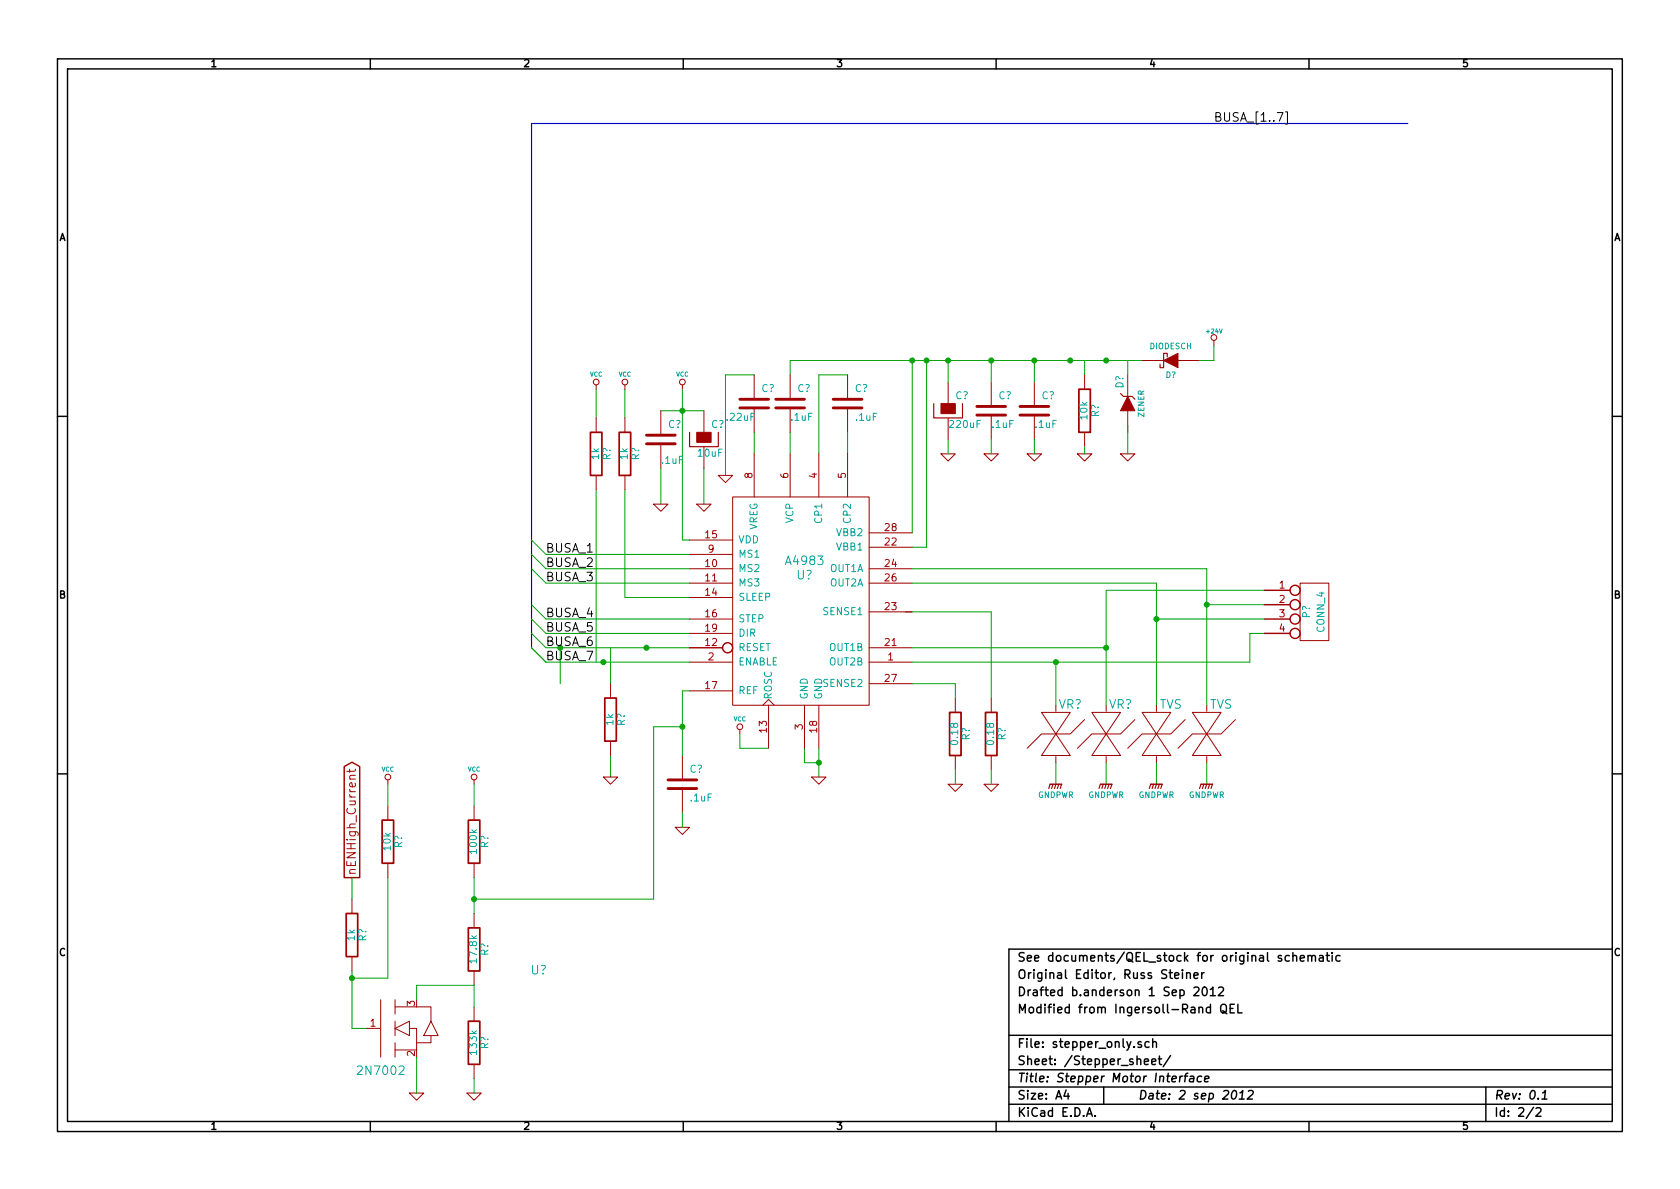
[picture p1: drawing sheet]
EESchema Schematic File Version 2  date Sat 01 Sep 2012 11:49:32 PM CDT
LIBS:power
LIBS:device
LIBS:transistors
LIBS:conn
LIBS:linear
LIBS:regul
LIBS:74xx
LIBS:cmos4000
LIBS:adc-dac
LIBS:memory
LIBS:xilinx
LIBS:special
LIBS:microcontrollers
LIBS:dsp
LIBS:microchip
LIBS:analog_switches
LIBS:motorola
LIBS:texas
LIBS:intel
LIBS:audio
LIBS:interface
LIBS:digital-audio
LIBS:philips
LIBS:display
LIBS:cypress
LIBS:siliconi
LIBS:opto
LIBS:atmel
LIBS:contrib
LIBS:valves
LIBS:QEL
LIBS:stepper_only-cache
EELAYER 25  0
EELAYER END
$Descr A4 11693 8268
encoding utf-8
Sheet 2 2
Title "Stepper Motor Interface"
Date "2 sep 2012"
Rev "0.1"
Comp ""
Comment1 "Modified from Ingersoll-Rand QEL"
Comment2 "Drafted b.anderson 1 Sep 2012"
Comment3 "Original Editor, Russ Steiner"
Comment4 "See documents/QEL_stock for original schematic"
$EndDescr
Wire Wire Line
	6350 4750 6650 4750
Wire Wire Line
	6650 4750 6650 4850
Connection ~ 4500 4500
Wire Wire Line
	4250 4750 4250 4500
Connection ~ 4750 2850
Wire Wire Line
	4600 2850 4900 2850
Wire Wire Line
	4800 4150 4350 4150
Wire Wire Line
	4750 2700 4750 3750
Wire Wire Line
	4750 3750 4800 3750
Wire Wire Line
	4350 2900 4350 2700
Wire Wire Line
	4350 4150 4350 3400
Wire Wire Line
	3800 4600 4800 4600
Wire Wire Line
	4800 4400 3800 4400
Wire Wire Line
	4800 4050 3800 4050
Wire Wire Line
	4800 3850 3800 3850
Connection ~ 3900 4500
Wire Wire Line
	3900 4750 3900 4500
Connection ~ 6350 2500
Wire Wire Line
	5500 2500 5500 2600
Wire Wire Line
	5500 3000 5500 3150
Wire Wire Line
	5900 2600 5700 2600
Wire Wire Line
	5700 2600 5700 3150
Connection ~ 5700 5300
Wire Wire Line
	5700 5300 5600 5300
Wire Wire Line
	5600 5300 5600 5200
Wire Wire Line
	5700 5200 5700 5400
Wire Wire Line
	5150 5100 5150 5200
Wire Wire Line
	5150 5200 5350 5200
Wire Wire Line
	4800 4800 4750 4800
Wire Bus Line
	3700 850  3700 4500
Wire Wire Line
	5900 3000 5900 3150
Wire Wire Line
	5250 3150 5250 3000
Wire Wire Line
	6350 3700 6350 2500
Wire Wire Line
	6350 3800 6450 3800
Wire Wire Line
	6450 3800 6450 2500
Connection ~ 6450 2500
Wire Wire Line
	4250 5250 4250 5400
Wire Wire Line
	4800 3950 3800 3950
Wire Wire Line
	4800 4300 3800 4300
Wire Wire Line
	3800 4500 4800 4500
Wire Wire Line
	4150 3400 4150 4600
Connection ~ 4200 4600
Wire Wire Line
	4150 2700 4150 2900
Wire Wire Line
	5050 3300 5050 2600
Wire Wire Line
	4600 3250 4600 3500
Wire Wire Line
	5050 2600 5250 2600
Wire Wire Line
	4900 3250 4900 3500
Wire Wire Line
	6300 4250 6900 4250
Wire Wire Line
	6900 4250 6900 4850
$Comp
L R R?
U 1 1
P 6900 5100
F 0 "R?" V 6980 5100 50  0000 C CNN
F 1 "0.18" V 6900 5100 50  0000 C CNN
	1    6900 5100
	1    0    0    -1  
$EndComp
$Comp
L R R?
U 1 1
P 6650 5100
F 0 "R?" V 6730 5100 50  0000 C CNN
F 1 "0.18" V 6650 5100 50  0000 C CNN
	1    6650 5100
	1    0    0    -1  
$EndComp
$Comp
L CP C?
U 1 1
P 4900 3050
F 0 "C?" H 4950 3150 50  0000 L CNN
F 1 "10uF" H 4850 2950 50  0000 L CNN
	1    4900 3050
	1    0    0    -1  
$EndComp
$Comp
L GND #PWR?
U 1 1
P 4900 3500
F 0 "#PWR?" H 4900 3500 30  0001 C CNN
F 1 "GND" H 4900 3430 30  0001 C CNN
	1    4900 3500
	1    0    0    -1  
$EndComp
$Comp
L GND #PWR?
U 1 1
P 4600 3500
F 0 "#PWR?" H 4600 3500 30  0001 C CNN
F 1 "GND" H 4600 3430 30  0001 C CNN
	1    4600 3500
	1    0    0    -1  
$EndComp
$Comp
L C C?
U 1 1
P 4600 3050
F 0 "C?" H 4650 3150 50  0000 L CNN
F 1 ".1uF" H 4600 2900 50  0000 L CNN
	1    4600 3050
	1    0    0    -1  
$EndComp
$Comp
L VCC #PWR?
U 1 1
P 4750 2700
F 0 "#PWR?" H 4750 2800 30  0001 C CNN
F 1 "VCC" H 4750 2800 30  0000 C CNN
	1    4750 2700
	1    0    0    -1  
$EndComp
$Comp
L VCC #PWR?
U 1 1
P 4350 2700
F 0 "#PWR?" H 4350 2800 30  0001 C CNN
F 1 "VCC" H 4350 2800 30  0000 C CNN
	1    4350 2700
	1    0    0    -1  
$EndComp
$Comp
L VCC #PWR?
U 1 1
P 4150 2700
F 0 "#PWR?" H 4150 2800 30  0001 C CNN
F 1 "VCC" H 4150 2800 30  0000 C CNN
	1    4150 2700
	1    0    0    -1  
$EndComp
$Comp
L R R?
U 1 1
P 4350 3150
F 0 "R?" V 4430 3150 50  0000 C CNN
F 1 "1k" V 4350 3150 50  0000 C CNN
	1    4350 3150
	1    0    0    -1  
$EndComp
$Comp
L R R?
U 1 1
P 4150 3150
F 0 "R?" V 4230 3150 50  0000 C CNN
F 1 "1k" V 4150 3150 50  0000 C CNN
	1    4150 3150
	1    0    0    -1  
$EndComp
$Comp
L R R?
U 1 1
P 4250 5000
F 0 "R?" V 4330 5000 50  0000 C CNN
F 1 "1k" V 4250 5000 50  0000 C CNN
	1    4250 5000
	1    0    0    -1  
$EndComp
$Comp
L GND #PWR?
U 1 1
P 4250 5400
F 0 "#PWR?" H 4250 5400 30  0001 C CNN
F 1 "GND" H 4250 5330 30  0001 C CNN
	1    4250 5400
	1    0    0    -1  
$EndComp
$Comp
L GND #PWR?
U 1 1
P 5050 3300
F 0 "#PWR?" H 5050 3300 30  0001 C CNN
F 1 "GND" H 5050 3230 30  0001 C CNN
	1    5050 3300
	1    0    0    -1  
$EndComp
$Comp
L C C?
U 1 1
P 5900 2800
F 0 "C?" H 5950 2900 50  0000 L CNN
F 1 ".1uF" H 5950 2700 50  0000 L CNN
	1    5900 2800
	1    0    0    -1  
$EndComp
$Comp
L C C?
U 1 1
P 5500 2800
F 0 "C?" H 5550 2900 50  0000 L CNN
F 1 ".1uF" H 5500 2700 50  0000 L CNN
	1    5500 2800
	1    0    0    -1  
$EndComp
$Comp
L C C?
U 1 1
P 5250 2800
F 0 "C?" H 5300 2900 50  0000 L CNN
F 1 ".22uF" H 5050 2700 50  0000 L CNN
	1    5250 2800
	1    0    0    -1  
$EndComp
Text Label 3800 4600 0    60   ~ 0
BUSA_7
Text Label 3800 4500 0    60   ~ 0
BUSA_6
Text Label 3800 4400 0    60   ~ 0
BUSA_5
Text Label 3800 4300 0    60   ~ 0
BUSA_4
Text Label 3800 4050 0    60   ~ 0
BUSA_3
Text Label 3800 3950 0    60   ~ 0
BUSA_2
Text Label 3800 3850 0    60   ~ 0
BUSA_1
Entry Wire Line
	3700 4500 3800 4600
$Comp
L GND #PWR?
U 1 1
P 4750 5750
F 0 "#PWR?" H 4750 5750 30  0001 C CNN
F 1 "GND" H 4750 5680 30  0001 C CNN
	1    4750 5750
	1    0    0    -1  
$EndComp
Entry Wire Line
	3700 4500 3800 4600
Entry Wire Line
	3700 4400 3800 4500
Entry Wire Line
	3700 4300 3800 4400
Entry Wire Line
	3700 4200 3800 4300
Entry Wire Line
	3700 3950 3800 4050
Entry Wire Line
	3700 3850 3800 3950
Entry Wire Line
	3700 3750 3800 3850
$Comp
L VCC #PWR?
U 1 1
P 5150 5100
F 0 "#PWR?" H 5150 5200 30  0001 C CNN
F 1 "VCC" H 5150 5200 30  0000 C CNN
	1    5150 5100
	1    0    0    -1  
$EndComp
$Comp
L GND #PWR?
U 1 1
P 5700 5400
F 0 "#PWR?" H 5700 5400 30  0001 C CNN
F 1 "GND" H 5700 5330 30  0001 C CNN
	1    5700 5400
	1    0    0    -1  
$EndComp
$Comp
L A4983 U?
U 1 1
P 5550 3850
F 0 "U?" H 5600 3700 60  0000 C CNN
F 1 "A4983" H 5600 3800 60  0000 C CNN
	1    5550 3850
	1    0    0    -1  
$EndComp
$Comp
L TVS VR?
U 1 1
P 7350 5100
F 0 "VR?" H 7450 5300 60  0000 C CNN
F 1 "TVS" H 7650 5150 60  0001 C CNN
	1    7350 5100
	1    0    0    -1  
$EndComp
$Comp
L TVS VR?
U 1 1
P 7700 5100
F 0 "VR?" H 7800 5300 60  0000 C CNN
F 1 "TVS" H 8050 5200 60  0001 C CNN
	1    7700 5100
	1    0    0    -1  
$EndComp
$Comp
L TVS VR?
U 1 1
P 8050 5100
F 0 "VR?" H 8350 4950 60  0001 C CNN
F 1 "TVS" H 8150 5300 60  0000 C CNN
	1    8050 5100
	1    0    0    -1  
$EndComp
$Comp
L TVS VR?
U 1 1
P 8400 5100
F 0 "VR?" H 8700 4950 60  0001 C CNN
F 1 "TVS" H 8500 5300 60  0000 C CNN
	1    8400 5100
	1    0    0    -1  
$EndComp
Wire Wire Line
	7350 5300 7350 5450
Wire Wire Line
	7700 5300 7700 5450
Wire Wire Line
	8050 5300 8050 5450
Wire Wire Line
	8400 5300 8400 5450
Wire Wire Line
	6350 4600 8700 4600
Wire Wire Line
	7350 4600 7350 4900
Wire Wire Line
	6350 4500 7700 4500
Wire Wire Line
	7700 4100 7700 4900
Wire Wire Line
	6350 4050 8050 4050
Wire Wire Line
	8050 4050 8050 4900
Wire Wire Line
	6350 3950 8400 3950
Wire Wire Line
	8400 3950 8400 4900
$Comp
L CONN_4 P?
U 1 1
P 9150 4250
F 0 "P?" V 9100 4250 50  0000 C CNN
F 1 "CONN_4" V 9200 4250 50  0000 C CNN
	1    9150 4250
	1    0    0    -1  
$EndComp
Wire Wire Line
	8800 4100 7700 4100
Connection ~ 7700 4500
Wire Wire Line
	8800 4200 8400 4200
Connection ~ 8400 4200
Wire Wire Line
	8800 4300 8050 4300
Connection ~ 8050 4300
Wire Wire Line
	8700 4600 8700 4400
Wire Wire Line
	8700 4400 8800 4400
Connection ~ 7350 4600
$Comp
L GND #PWR?
U 1 1
P 6650 5450
F 0 "#PWR?" H 6650 5450 30  0001 C CNN
F 1 "GND" H 6650 5380 30  0001 C CNN
	1    6650 5450
	1    0    0    -1  
$EndComp
$Comp
L GND #PWR?
U 1 1
P 6900 5450
F 0 "#PWR?" H 6900 5450 30  0001 C CNN
F 1 "GND" H 6900 5380 30  0001 C CNN
	1    6900 5450
	1    0    0    -1  
$EndComp
Wire Wire Line
	6650 5350 6650 5450
Wire Wire Line
	6900 5450 6900 5350
Wire Wire Line
	5500 2500 7950 2500
$Comp
L ZENER D?
U 1 1
P 7850 2800
F 0 "D?" H 8000 2850 50  0000 C CNN
F 1 "ZENER" H 7850 2700 40  0000 C CNN
	1    7850 2800
	0    -1   -1   0   
$EndComp
$Comp
L GND #PWR?
U 1 1
P 7850 3150
F 0 "#PWR?" H 7850 3150 30  0001 C CNN
F 1 "GND" H 7850 3080 30  0001 C CNN
	1    7850 3150
	1    0    0    -1  
$EndComp
$Comp
L GNDPWR #PWR?
U 1 1
P 7350 5450
F 0 "#PWR?" H 7350 5500 40  0001 C CNN
F 1 "GNDPWR" H 7350 5370 40  0000 C CNN
	1    7350 5450
	1    0    0    -1  
$EndComp
$Comp
L GNDPWR #PWR?
U 1 1
P 7700 5450
F 0 "#PWR?" H 7700 5500 40  0001 C CNN
F 1 "GNDPWR" H 7700 5370 40  0000 C CNN
	1    7700 5450
	1    0    0    -1  
$EndComp
$Comp
L GNDPWR #PWR?
U 1 1
P 8050 5450
F 0 "#PWR?" H 8050 5500 40  0001 C CNN
F 1 "GNDPWR" H 8050 5370 40  0000 C CNN
	1    8050 5450
	1    0    0    -1  
$EndComp
$Comp
L GNDPWR #PWR?
U 1 1
P 8400 5450
F 0 "#PWR?" H 8400 5500 40  0001 C CNN
F 1 "GNDPWR" H 8400 5370 40  0000 C CNN
	1    8400 5450
	1    0    0    -1  
$EndComp
Wire Wire Line
	7850 2600 7850 2500
Connection ~ 7700 2500
Wire Wire Line
	7850 3150 7850 2950
$Comp
L R R?
U 1 1
P 7550 2850
F 0 "R?" V 7630 2850 50  0000 C CNN
F 1 "10k" V 7550 2850 50  0000 C CNN
	1    7550 2850
	1    0    0    -1  
$EndComp
$Comp
L C C?
U 1 1
P 7200 2850
F 0 "C?" H 7250 2950 50  0000 L CNN
F 1 ".1uF" H 7200 2750 50  0000 L CNN
	1    7200 2850
	1    0    0    -1  
$EndComp
$Comp
L C C?
U 1 1
P 6900 2850
F 0 "C?" H 6950 2950 50  0000 L CNN
F 1 ".1uF" H 6900 2750 50  0000 L CNN
	1    6900 2850
	1    0    0    -1  
$EndComp
$Comp
L CP C?
U 1 1
P 6600 2850
F 0 "C?" H 6650 2950 50  0000 L CNN
F 1 "220uF" H 6600 2750 50  0000 L CNN
	1    6600 2850
	1    0    0    -1  
$EndComp
$Comp
L GND #PWR?
U 1 1
P 6600 3150
F 0 "#PWR?" H 6600 3150 30  0001 C CNN
F 1 "GND" H 6600 3080 30  0001 C CNN
	1    6600 3150
	1    0    0    -1  
$EndComp
$Comp
L GND #PWR?
U 1 1
P 6900 3150
F 0 "#PWR?" H 6900 3150 30  0001 C CNN
F 1 "GND" H 6900 3080 30  0001 C CNN
	1    6900 3150
	1    0    0    -1  
$EndComp
$Comp
L GND #PWR?
U 1 1
P 7200 3150
F 0 "#PWR?" H 7200 3150 30  0001 C CNN
F 1 "GND" H 7200 3080 30  0001 C CNN
	1    7200 3150
	1    0    0    -1  
$EndComp
$Comp
L GND #PWR?
U 1 1
P 7550 3150
F 0 "#PWR?" H 7550 3150 30  0001 C CNN
F 1 "GND" H 7550 3080 30  0001 C CNN
	1    7550 3150
	1    0    0    -1  
$EndComp
Wire Wire Line
	6600 2650 6600 2500
Connection ~ 6600 2500
Wire Wire Line
	6600 3050 6600 3150
Wire Wire Line
	6900 2650 6900 2500
Connection ~ 6900 2500
Wire Wire Line
	6900 3050 6900 3150
Wire Wire Line
	7200 3050 7200 3150
Wire Wire Line
	7200 2650 7200 2500
Connection ~ 7200 2500
Wire Wire Line
	7550 2600 7550 2500
Connection ~ 7450 2500
Wire Wire Line
	7550 3100 7550 3150
$Comp
L DIODESCH D?
U 1 1
P 8150 2500
F 0 "D?" H 8150 2600 40  0000 C CNN
F 1 "DIODESCH" H 8150 2400 40  0000 C CNN
	1    8150 2500
	-1   0    0    1   
$EndComp
$Comp
L +24V #PWR?
U 1 1
P 8450 2400
F 0 "#PWR?" H 8450 2350 20  0001 C CNN
F 1 "+24V" H 8450 2500 30  0000 C CNN
	1    8450 2400
	1    0    0    -1  
$EndComp
Wire Wire Line
	8350 2500 8450 2500
Wire Wire Line
	8450 2500 8450 2400
Text GLabel 2450 6100 1    60   Output ~ 0
nENHigh_Current
$Comp
L R R?
U 1 1
P 2700 5850
F 0 "R?" V 2780 5850 50  0000 C CNN
F 1 "10k" V 2700 5850 50  0000 C CNN
	1    2700 5850
	1    0    0    -1  
$EndComp
$Comp
L R R?
U 1 1
P 2450 6500
F 0 "R?" V 2530 6500 50  0000 C CNN
F 1 "1k" V 2450 6500 50  0000 C CNN
	1    2450 6500
	1    0    0    -1  
$EndComp
$Comp
L R R?
U 1 1
P 3300 5850
F 0 "R?" V 3380 5850 50  0000 C CNN
F 1 "100k" V 3300 5850 50  0000 C CNN
	1    3300 5850
	1    0    0    -1  
$EndComp
$Comp
L R R?
U 1 1
P 3300 6600
F 0 "R?" V 3380 6600 50  0000 C CNN
F 1 "17.8k" V 3300 6600 50  0000 C CNN
	1    3300 6600
	1    0    0    -1  
$EndComp
$Comp
L R R?
U 1 1
P 3300 7250
F 0 "R?" V 3380 7250 50  0000 C CNN
F 1 "133k" V 3300 7250 50  0000 C CNN
	1    3300 7250
	1    0    0    -1  
$EndComp
$Comp
L GND #PWR?
U 1 1
P 2900 7600
F 0 "#PWR?" H 2900 7600 30  0001 C CNN
F 1 "GND" H 2900 7530 30  0001 C CNN
	1    2900 7600
	1    0    0    -1  
$EndComp
$Comp
L GND #PWR?
U 1 1
P 3300 7600
F 0 "#PWR?" H 3300 7600 30  0001 C CNN
F 1 "GND" H 3300 7530 30  0001 C CNN
	1    3300 7600
	1    0    0    -1  
$EndComp
Wire Wire Line
	3300 7500 3300 7600
Wire Wire Line
	3300 7000 3300 6850
Wire Wire Line
	3300 6350 3300 6100
$Comp
L VCC #PWR?
U 1 1
P 2700 5450
F 0 "#PWR?" H 2700 5550 30  0001 C CNN
F 1 "VCC" H 2700 5550 30  0000 C CNN
	1    2700 5450
	1    0    0    -1  
$EndComp
$Comp
L VCC #PWR?
U 1 1
P 3300 5450
F 0 "#PWR?" H 3300 5550 30  0001 C CNN
F 1 "VCC" H 3300 5550 30  0000 C CNN
	1    3300 5450
	1    0    0    -1  
$EndComp
Wire Wire Line
	2700 5600 2700 5450
Wire Wire Line
	3300 5600 3300 5450
$Comp
L 2N7002 U?
U 1 1
P 2700 7150
F 0 "U?" H 3750 7550 60  0000 C CNN
F 1 "2N7002" H 2650 6850 60  0000 C CNN
	1    2700 7150
	1    0    0    -1  
$EndComp
Wire Wire Line
	2900 7350 2900 7600
Wire Wire Line
	2550 7150 2450 7150
Wire Wire Line
	2450 7150 2450 6750
Wire Wire Line
	2450 6250 2450 6100
Wire Wire Line
	2450 6800 2700 6800
Connection ~ 2450 6800
Wire Wire Line
	2700 6800 2700 6100
Wire Wire Line
	2900 6950 2900 6850
Wire Wire Line
	2900 6850 3300 6850
$Comp
L C C?
U 1 1
P 4750 5450
F 0 "C?" H 4800 5550 50  0000 L CNN
F 1 ".1uF" H 4800 5350 50  0000 L CNN
	1    4750 5450
	1    0    0    -1  
$EndComp
Wire Wire Line
	4750 5750 4750 5650
Wire Wire Line
	4750 4800 4750 5250
Wire Wire Line
	4550 6250 3300 6250
Wire Wire Line
	4550 5050 4550 6250
Wire Wire Line
	4550 5050 4750 5050
Connection ~ 4750 5050
Connection ~ 3300 6250
Wire Bus Line
	3700 850  9800 850 
Text Label 8450 850  0    60   ~ 0
BUSA_[1..7]
$EndSCHEMATC
